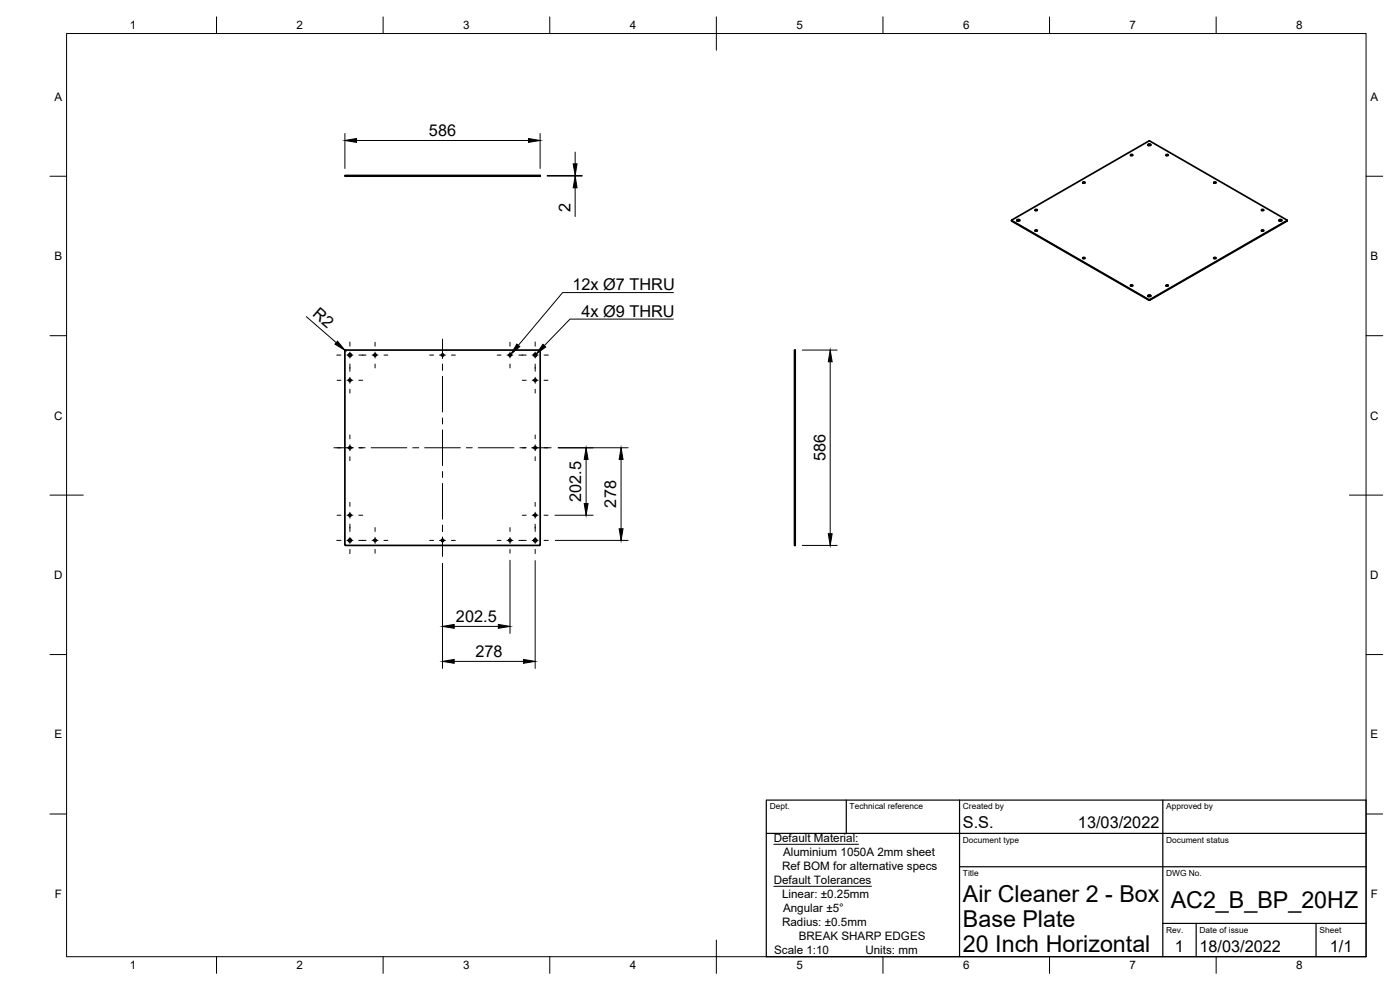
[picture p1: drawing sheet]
<svg xmlns="http://www.w3.org/2000/svg" width="420mm" height="297mm" viewBox="0 0 420 297" stroke-linecap="round" stroke-linejoin="round" font-family="sans-serif">
<!-- layer: Visible -->
<g fill="none" stroke="#000" stroke-width=".51">
<path d="M103.5 52.6h58.6v.3h-58.6zM325 54.8h.6M339.3 46.6h.6M344.5 43.5l.4-.2 .5 .2M344.6 43.3l.5-.1 .3 .3-.6 .2-.3-.2zM344.8 42.3l-41.2 23.8 41.2 23.8M344.8 42.3l41.5 23.8-41.5 23.8M350 46.6h.6M364.3 54.8h.6M303.6 66.1l41.2 24M305.2 66.2l.4-.2 .4 .2M305.3 65.9l.4-.1 .4 .4-.6 .2-.3-.2z"/>
<path d="M310.7 63.1h.6M310.7 69.3h.6M325 77.5h.6M364.3 77.5h.6M378.6 69.3h.6M378.6 63.1h.6M383.8 66.2l.5-.2 .4 .2M383.9 65.9l.5-.1 .3 .4-.5 .2-.4-.2zM386.3 66.1l-.1 .2-41.4 23.7M339.3 85.7h.6M344.5 88.8l.4-.2 .5 .2M344.6 88.6l.5-.1 .3 .3-.6 .2-.3-.2z"/>
<path d="M350 85.7h.6M103.7 105l58.4 .1v58.3l-.2 .2h-58.2M103.7 105l-.2 .2v58.2l.2 .2M238.4 105h.3v58.6h-.3z"/>
<circle cx="325.3" cy="54.8" r=".26"/>
<circle cx="339.6" cy="46.6" r=".26"/>
<circle cx="350.3" cy="46.6" r=".26"/>
<circle cx="364.6" cy="54.8" r=".26"/>
<circle cx="311" cy="63.1" r=".26"/>
<circle cx="311" cy="69.2" r=".26"/>
<circle cx="325.3" cy="77.5" r=".26"/>
<circle cx="364.6" cy="77.5" r=".26"/>
<circle cx="378.9" cy="63.1" r=".26"/>
<circle cx="378.9" cy="69.2" r=".26"/>
<circle cx="339.6" cy="85.7" r=".26"/>
<circle cx="350.3" cy="85.7" r=".26"/>
<circle cx="105" cy="114.1" r=".35"/>
<circle cx="105" cy="106.5" r=".46"/>
<circle cx="112.6" cy="106.5" r=".35"/>
<circle cx="132.8" cy="106.5" r=".35"/>
<circle cx="153.1" cy="106.5" r=".35"/>
<circle cx="160.6" cy="114.1" r=".35"/>
<circle cx="160.6" cy="106.5" r=".46"/>
<circle cx="105" cy="134.3" r=".35"/>
<circle cx="160.6" cy="134.3" r=".35"/>
<circle cx="105" cy="154.6" r=".35"/>
<circle cx="160.6" cy="154.6" r=".35"/>
<circle cx="105" cy="162.1" r=".46"/>
<circle cx="112.6" cy="162.1" r=".35"/>
<circle cx="132.8" cy="162.1" r=".35"/>
<circle cx="153.1" cy="162.1" r=".35"/>
<circle cx="160.6" cy="162.1" r=".46"/>
</g>
<!-- layer: Visible Narrow -->
<path d="M303.6 66.2v.1M386.2 66.2v.1M344.8 89.9v.2M345.1 89.9v.2" fill="none" stroke="#000" stroke-width=".3"/>
<!-- layer: Border -->
<g fill="none" stroke="#000" stroke-width=".3">
<path d="M20 10.1h390v276.9h-390zM65 5.1v5M115 5.1v5M165 5.1v5M215 5.1v10M265 5.1v5M315 5.1v5M365 5.1v5M15 52.9h5M410 52.9h5M15 100.7h5M410 100.7h5"/>
<path d="M15 148.6h10M405 148.6h10M15 196.4h5M410 196.4h5M15 244.2h5M410 244.2h5M65 287v5M115 287v5M165 287v5M215 282.1v9.9M265 287v5M315 287v5"/>
<path d="M365 287v5"/>
</g>
<!-- layer: TitleBlock -->
<path d="M230 240.1h180v46.9h-180zM230 250h180M254 240.1v9.9M288 240.1v46.9M349 240.1v46.9M288 260.1h122M349 277.1h61M359 277.1v9.9M395 277.1v9.9" fill="none" stroke="#000" stroke-width=".36"/>
<!-- layer: Center Lines -->
<g fill="none" stroke="#000" stroke-width=".3">
<path d="M101 106.5h1.3M101.2 114.1h1.1M104.1 114.1h1.8M104.1 106.5h1.8M105 102.6v1.3M105 105.6v1.8M105 109.2v2.2M105 113.2v1.8M105 116.8v1.1M107.7 114.1h1.2M107.7 106.5h2.2M111.7 106.5h1.8"/>
<path d="M112.6 102.7v1.2M112.6 105.6v1.8M112.6 109.2v1.2M115.2 106.5h1.2M128.9 106.5h1.2M131.9 106.5h1.8M132.8 101.8v5.8M132.8 109.2v1.9M132.8 112.9v10.7M135.5 106.5h1.2M149.2 106.5h1.2M152.2 106.5h1.7"/>
<path d="M153.1 102.7v1.2M153.1 105.6v1.8M153.1 109.2v1.2M155.7 106.5h2.2M156.8 114.1h1.1M159.7 114.1h1.8M159.7 106.5h1.8M160.6 102.6v1.3M160.6 105.6v1.8M160.6 109.2v2.2M160.6 113.2v1.8M160.6 116.8v1.1"/>
<path d="M163.3 114.1h1.2M163.3 106.5h1.2M100.2 134.4h5.8M105 130.5v1.2M105 133.4v1.8M105 137v1.2M107.7 134.4h1.9M111.4 134.4h10.7M123.9 134.4h1.8M127.4 134.4h10.8M132.8 125.4v1.8M132.8 129v10.7"/>
<path d="M140 134.4h1.7M143.5 134.4h10.7M156 134.4h1.9M159.6 134.4h5.8M160.6 130.5v1.2M160.6 133.4v1.8M160.6 137v1.2M101.2 154.6h1.1M104.1 154.6h1.8M105 150.7v1.2M105 153.7v1.8M105 157.3v2.2"/>
<path d="M107.7 154.6h1.2M112.6 158.3v1.2M132.8 141.5v1.8M132.8 145.1v10.7M132.8 157.6v1.9M153.1 158.3v1.2M156.8 154.6h1.1M159.7 154.6h1.8M160.6 150.7v1.2M160.6 153.7v1.8M160.6 157.3v2.2M163.3 154.6h1.2"/>
<path d="M101 162.1h1.3M104.1 162.1h1.8M105 161.3v1.7M105 164.8v1.3M107.7 162.1h2.2M111.7 162.1h1.8M112.6 161.3v1.7M112.6 164.8v1.2M115.2 162.1h1.2M128.9 162.1h1.2M131.9 162.1h1.8M132.8 161.1v5.8"/>
<path d="M135.5 162.1h1.2M149.2 162.1h1.2M152.2 162.1h1.7M153.1 161.3v1.7M153.1 164.8v1.2M155.7 162.1h2.2M159.7 162.1h1.8M160.6 161.3v1.7M160.6 164.8v1.3M163.3 162.1h1.2"/>
</g>
<!-- layer: Dimensions -->
<g fill="none" stroke="#000" stroke-width=".3">
<path d="M103.5 40.1v10.5M107 42.1h51.6M162.1 40.1v10.5M164.2 52.6h10.5M164.2 52.8h10.5M172.6 45.6v3.6M172.6 52.6v.2M172.6 56.4v8.6M91.9 95l9 7.8M103.5 105.1l.2 .1M240.8 105h10.5M249.2 108.5v51.6"/>
<path d="M167.5 134.4h21M175.9 137.8v13.3M186.4 137.8v20.9M166.6 154.6h11.4M132.8 169v31.5M153.1 168.1v21.9M160.6 168.2v32.3M166.6 162.1h21.9M240.8 163.6h10.5M136.3 187.9h13.3M136.3 198.4h20.8"/>
</g>
<g fill="#000" stroke="#000" stroke-width=".3">
<path d="M103.5 42.1l3.5-.5v1.1zM158.6 41.6l3.5 .5-3.5 .6zM172 49.2h1.2l-.6 3.4zM172.6 52.8l.6 3.6h-1.2zM101.3 102.4l2.2 2.7-3-1.8zM249.2 105l.5 3.5h-1.1zM175.9 134.4l.6 3.4h-1.2zM186.4 134.4l.6 3.4h-1.2zM175.3 151.1h1.2l-.6 3.5zM185.8 158.7h1.2l-.6 3.4zM248.6 160.1h1.1l-.5 3.5zM132.8 187.9l3.5-.5v1.1z"/>
<path d="M132.8 198.4l3.5-.5v1.1zM149.6 187.4l3.5 .5-3.5 .6zM157.1 197.9l3.5 .5-3.5 .6z"/>
</g>
<!-- layer: Annotations -->
<path d="M155.1 103.2l.9 .8-2.7 2.3zM162.9 103.3l.9 .8-2.9 2.1z" fill="#000" stroke="#000" stroke-width=".3"/>
<path d="M202.1 95.7h-31l-7.7 8M202.1 87.8h-33.3l-13.2 15.8M232.2 253.3h25.4M232.2 265.9h29.3" fill="none" stroke="#000" stroke-width=".3"/>
<g font-size="7">
<text x="289" y="270.6">Air Cleaner 2 - Box</text>
<text x="351.3" y="272.3">AC2_B_BP_20HZ</text>
<text x="289" y="278.1">Base Plate</text>
<text x="289" y="285.5">20 Inch Horizontal</text>
</g>
<g font-size="4.9">
<text x="128.7" y="40.7">586</text>
<text x="171.2" y="63.7" transform="rotate(-90 171.2 63.7)">2</text>
<text x="171.8" y="87.1">12x Ø7 THRU</text>
<text x="93.6" y="94.6" transform="rotate(41 93.6 94.6)">R2</text>
<text x="174.5" y="95">4x Ø9 THRU</text>
<text x="247.7" y="138.4" transform="rotate(-90 247.7 138.4)">586</text>
<text x="174.4" y="150.6" transform="rotate(-90 174.4 150.6)">202.5</text>
<text x="185" y="152.3" transform="rotate(-90 185 152.3)">278</text>
<text x="136.8" y="186.5">202.5</text>
<text x="142.7" y="197">278</text>
<text x="289" y="248.5">S.S.</text>
<text x="323.5" y="248.5">13/03/2022</text>
<text x="352.6" y="285.7">1</text>
<text x="360" y="285.5">18/03/2022</text>
<text x="399.1" y="285.7">1/1</text>
</g>
<g font-size="3.5">
<text x="39" y="8.8">1</text>
<text x="89" y="8.8">2</text>
<text x="139" y="8.8">3</text>
<text x="189" y="8.8">4</text>
<text x="239" y="8.8">5</text>
<text x="289" y="8.8">6</text>
<text x="339" y="8.8">7</text>
<text x="389" y="8.8">8</text>
<text x="16.3" y="30.2">A</text>
<text x="411.3" y="30.2">A</text>
<text x="16.3" y="78">B</text>
<text x="411.3" y="78">B</text>
<text x="16.2" y="125.9">C</text>
<text x="411.2" y="125.9">C</text>
<text x="16.2" y="173.7">D</text>
<text x="411.2" y="173.7">D</text>
<text x="16.3" y="221.6">E</text>
<text x="411.3" y="221.6">E</text>
<text x="232.2" y="252.6">Default Material:</text>
<text x="235" y="256.8">Aluminium 1050A 2mm sheet</text>
<text x="234.7" y="261">Ref BOM for alternative specs</text>
<text x="16.4" y="269.4">F</text>
<text x="232.2" y="265.2">Default Tolerances</text>
<text x="234.7" y="269.4">Linear: ±0.25mm</text>
<text x="411.4" y="269.4">F</text>
<text x="235" y="273.5">Angular ±5°</text>
<text x="234.7" y="277.7">Radius: ±0.5mm</text>
<text x="239.7" y="281.9">BREAK SHARP EDGES</text>
<text x="232.3" y="286.1">Scale 1:10</text>
<text x="259.7" y="286.1">Units: mm</text>
<text x="39" y="290.8">1</text>
<text x="89" y="290.8">2</text>
<text x="139" y="290.8">3</text>
<text x="189" y="290.8">4</text>
<text x="239" y="290.8">5</text>
<text x="289" y="290.8">6</text>
<text x="339" y="290.8">7</text>
<text x="389" y="290.8">8</text>
</g>
<g font-size="2.5">
<text x="231" y="242.9">Dept.</text>
<text x="255" y="242.9">Technical reference</text>
<text x="289" y="242.9">Created by</text>
<text x="350" y="242.9">Approved by</text>
<text x="289" y="252.8">Document type</text>
<text x="350" y="252.8">Document status</text>
<text x="289" y="262.9">Title</text>
<text x="350" y="262.9">DWG No.</text>
<text x="350" y="279.9">Rev.</text>
<text x="360" y="279.9">Date of issue</text>
<text x="396" y="279.9">Sheet</text>
</g>
</svg>
